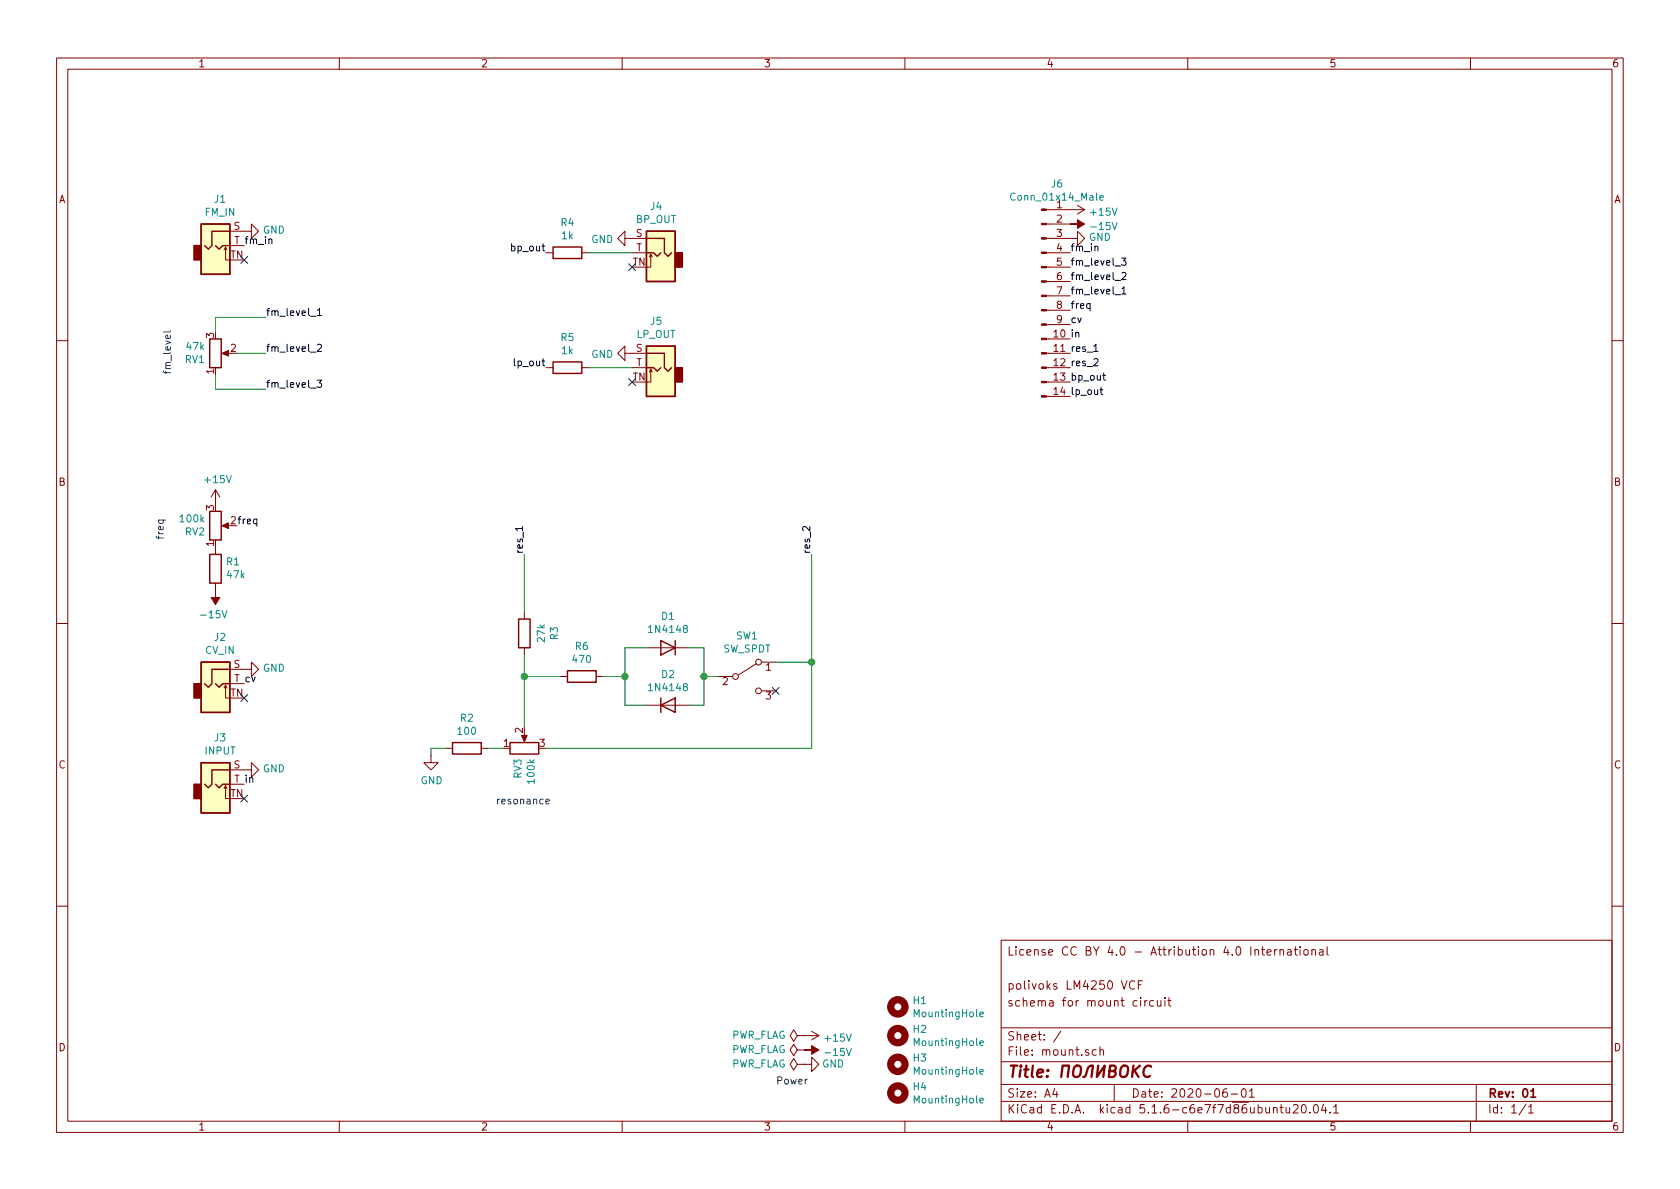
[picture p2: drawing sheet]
EESchema Schematic File Version 4
EELAYER 30 0
EELAYER END
$Descr A4 11693 8268
encoding utf-8
Sheet 1 1
Title "ПОЛИВОКС"
Date "2020-06-01"
Rev "01"
Comp ""
Comment1 "schema for mount circuit"
Comment2 "polivoks LM4250 VCF"
Comment3 ""
Comment4 "License CC BY 4.0 - Attribution 4.0 International"
$EndDescr
Text Notes 5400 7550 0    50   ~ 0
Power
$Comp
L power:+15V #PWR012
U 1 1
P 7450 1450
F 0 "#PWR012" H 7450 1300 50  0001 C CNN
F 1 "+15V" V 7465 1578 50  0000 L CNN
F 2 "" H 7450 1450 50  0001 C CNN
F 3 "" H 7450 1450 50  0001 C CNN
	1    7450 1450
	0    1    1    0   
$EndComp
$Comp
L power:-15V #PWR013
U 1 1
P 7450 1550
F 0 "#PWR013" H 7450 1650 50  0001 C CNN
F 1 "-15V" V 7465 1678 50  0000 L CNN
F 2 "" H 7450 1550 50  0001 C CNN
F 3 "" H 7450 1550 50  0001 C CNN
	1    7450 1550
	0    1    1    0   
$EndComp
$Comp
L power:GND #PWR014
U 1 1
P 7450 1650
F 0 "#PWR014" H 7450 1400 50  0001 C CNN
F 1 "GND" V 7455 1522 50  0000 R CNN
F 2 "" H 7450 1650 50  0001 C CNN
F 3 "" H 7450 1650 50  0001 C CNN
	1    7450 1650
	0    -1   -1   0   
$EndComp
$Comp
L power:PWR_FLAG #FLG01
U 1 1
P 5600 7200
F 0 "#FLG01" H 5600 7275 50  0001 C CNN
F 1 "PWR_FLAG" V 5600 7328 50  0000 L CNN
F 2 "" H 5600 7200 50  0001 C CNN
F 3 "~" H 5600 7200 50  0001 C CNN
	1    5600 7200
	0    -1   -1   0   
$EndComp
$Comp
L power:+15V #PWR09
U 1 1
P 5600 7200
F 0 "#PWR09" H 5600 7050 50  0001 C CNN
F 1 "+15V" V 5615 7328 50  0000 L CNN
F 2 "" H 5600 7200 50  0001 C CNN
F 3 "" H 5600 7200 50  0001 C CNN
	1    5600 7200
	0    1    1    0   
$EndComp
$Comp
L power:-15V #PWR010
U 1 1
P 5600 7300
F 0 "#PWR010" H 5600 7400 50  0001 C CNN
F 1 "-15V" V 5615 7428 50  0000 L CNN
F 2 "" H 5600 7300 50  0001 C CNN
F 3 "" H 5600 7300 50  0001 C CNN
	1    5600 7300
	0    1    1    0   
$EndComp
$Comp
L power:GND #PWR011
U 1 1
P 5600 7400
F 0 "#PWR011" H 5600 7150 50  0001 C CNN
F 1 "GND" V 5600 7200 50  0000 C CNN
F 2 "" H 5600 7400 50  0001 C CNN
F 3 "" H 5600 7400 50  0001 C CNN
	1    5600 7400
	0    -1   -1   0   
$EndComp
$Comp
L power:PWR_FLAG #FLG02
U 1 1
P 5600 7300
F 0 "#FLG02" H 5600 7375 50  0001 C CNN
F 1 "PWR_FLAG" V 5600 7428 50  0000 L CNN
F 2 "" H 5600 7300 50  0001 C CNN
F 3 "~" H 5600 7300 50  0001 C CNN
	1    5600 7300
	0    -1   -1   0   
$EndComp
$Comp
L power:PWR_FLAG #FLG03
U 1 1
P 5600 7400
F 0 "#FLG03" H 5600 7475 50  0001 C CNN
F 1 "PWR_FLAG" V 5600 7528 50  0000 L CNN
F 2 "" H 5600 7400 50  0001 C CNN
F 3 "~" H 5600 7400 50  0001 C CNN
	1    5600 7400
	0    -1   -1   0   
$EndComp
$Comp
L Mechanical:MountingHole H1
U 1 1
P 6250 7000
F 0 "H1" H 6350 7046 50  0000 L CNN
F 1 "MountingHole" H 6350 6955 50  0000 L CNN
F 2 "MountingHole:MountingHole_2.2mm_M2" H 6250 7000 50  0001 C CNN
F 3 "~" H 6250 7000 50  0001 C CNN
	1    6250 7000
	1    0    0    -1  
$EndComp
$Comp
L Mechanical:MountingHole H2
U 1 1
P 6250 7200
F 0 "H2" H 6350 7246 50  0000 L CNN
F 1 "MountingHole" H 6350 7155 50  0000 L CNN
F 2 "MountingHole:MountingHole_2.2mm_M2" H 6250 7200 50  0001 C CNN
F 3 "~" H 6250 7200 50  0001 C CNN
	1    6250 7200
	1    0    0    -1  
$EndComp
$Comp
L Mechanical:MountingHole H3
U 1 1
P 6250 7400
F 0 "H3" H 6350 7446 50  0000 L CNN
F 1 "MountingHole" H 6350 7355 50  0000 L CNN
F 2 "MountingHole:MountingHole_2.2mm_M2" H 6250 7400 50  0001 C CNN
F 3 "~" H 6250 7400 50  0001 C CNN
	1    6250 7400
	1    0    0    -1  
$EndComp
$Comp
L Mechanical:MountingHole H4
U 1 1
P 6250 7600
F 0 "H4" H 6350 7646 50  0000 L CNN
F 1 "MountingHole" H 6350 7555 50  0000 L CNN
F 2 "MountingHole:MountingHole_2.2mm_M2" H 6250 7600 50  0001 C CNN
F 3 "~" H 6250 7600 50  0001 C CNN
	1    6250 7600
	1    0    0    -1  
$EndComp
$Comp
L Connector:AudioJack2_SwitchT J1
U 1 1
P 1500 1700
F 0 "J1" H 1532 2025 50  0000 C CNN
F 1 "FM_IN" H 1532 1934 50  0000 C CNN
F 2 "elektrophon:Jack_3.5mm_WQP-PJ398SM_Vertical" H 1500 1700 50  0001 C CNN
F 3 "~" H 1500 1700 50  0001 C CNN
	1    1500 1700
	1    0    0    -1  
$EndComp
$Comp
L power:GND #PWR03
U 1 1
P 1700 1600
F 0 "#PWR03" H 1700 1350 50  0001 C CNN
F 1 "GND" V 1705 1472 50  0000 R CNN
F 2 "" H 1700 1600 50  0001 C CNN
F 3 "" H 1700 1600 50  0001 C CNN
	1    1700 1600
	0    -1   -1   0   
$EndComp
NoConn ~ 1700 1800
$Comp
L Device:R_POT RV1
U 1 1
P 1500 2450
F 0 "RV1" H 1430 2496 50  0000 R CNN
F 1 "47k" H 1430 2405 50  0000 R CNN
F 2 "elektrophon:Potentiometer_Alpha_RD901F-40-00D_Single_Vertical" H 1500 2450 50  0001 C CNN
F 3 "~" H 1500 2450 50  0001 C CNN
	1    1500 2450
	1    0    0    1   
$EndComp
Wire Wire Line
	1500 2700 1500 2600
Wire Wire Line
	1500 2200 1500 2300
$Comp
L Connector:AudioJack2_SwitchT J2
U 1 1
P 1500 4750
F 0 "J2" H 1532 5075 50  0000 C CNN
F 1 "CV_IN" H 1532 4984 50  0000 C CNN
F 2 "elektrophon:Jack_3.5mm_WQP-PJ398SM_Vertical" H 1500 4750 50  0001 C CNN
F 3 "~" H 1500 4750 50  0001 C CNN
	1    1500 4750
	1    0    0    -1  
$EndComp
$Comp
L power:GND #PWR04
U 1 1
P 1700 4650
F 0 "#PWR04" H 1700 4400 50  0001 C CNN
F 1 "GND" V 1705 4522 50  0000 R CNN
F 2 "" H 1700 4650 50  0001 C CNN
F 3 "" H 1700 4650 50  0001 C CNN
	1    1700 4650
	0    -1   -1   0   
$EndComp
NoConn ~ 1700 4850
$Comp
L Connector:AudioJack2_SwitchT J3
U 1 1
P 1500 5450
F 0 "J3" H 1532 5775 50  0000 C CNN
F 1 "INPUT" H 1532 5684 50  0000 C CNN
F 2 "elektrophon:Jack_3.5mm_WQP-PJ398SM_Vertical" H 1500 5450 50  0001 C CNN
F 3 "~" H 1500 5450 50  0001 C CNN
	1    1500 5450
	1    0    0    -1  
$EndComp
$Comp
L power:GND #PWR05
U 1 1
P 1700 5350
F 0 "#PWR05" H 1700 5100 50  0001 C CNN
F 1 "GND" V 1705 5222 50  0000 R CNN
F 2 "" H 1700 5350 50  0001 C CNN
F 3 "" H 1700 5350 50  0001 C CNN
	1    1700 5350
	0    -1   -1   0   
$EndComp
NoConn ~ 1700 5550
$Comp
L Device:R_POT RV3
U 1 1
P 3650 5200
F 0 "RV3" H 3581 5246 50  0000 R CNN
F 1 "100k" H 3581 5155 50  0000 R CNN
F 2 "elektrophon:Potentiometer_Alpha_RD901F-40-00D_Single_Vertical" H 3650 5200 50  0001 C CNN
F 3 "~" H 3650 5200 50  0001 C CNN
	1    3650 5200
	0    1    -1   0   
$EndComp
$Comp
L Device:R R5
U 1 1
P 3950 2550
F 0 "R5" V 4157 2550 50  0000 C CNN
F 1 "1k" V 4066 2550 50  0000 C CNN
F 2 "Resistor_THT:R_Axial_DIN0207_L6.3mm_D2.5mm_P10.16mm_Horizontal" V 3880 2550 50  0001 C CNN
F 3 "~" H 3950 2550 50  0001 C CNN
	1    3950 2550
	0    -1   -1   0   
$EndComp
$Comp
L Connector:AudioJack2_SwitchT J5
U 1 1
P 4600 2550
F 0 "J5" H 4632 2875 50  0000 C CNN
F 1 "LP_OUT" H 4632 2784 50  0000 C CNN
F 2 "elektrophon:Jack_3.5mm_WQP-PJ398SM_Vertical" H 4600 2550 50  0001 C CNN
F 3 "~" H 4600 2550 50  0001 C CNN
	1    4600 2550
	-1   0    0    -1  
$EndComp
NoConn ~ 4400 2650
$Comp
L power:GND #PWR08
U 1 1
P 4400 2450
F 0 "#PWR08" H 4400 2200 50  0001 C CNN
F 1 "GND" V 4405 2322 50  0000 R CNN
F 2 "" H 4400 2450 50  0001 C CNN
F 3 "" H 4400 2450 50  0001 C CNN
	1    4400 2450
	0    1    1    0   
$EndComp
Wire Wire Line
	4100 2550 4400 2550
$Comp
L Diode:1N4148 D2
U 1 1
P 4650 4900
F 0 "D2" H 4650 5116 50  0000 C CNN
F 1 "1N4148" H 4650 5025 50  0000 C CNN
F 2 "Diode_THT:D_DO-35_SOD27_P7.62mm_Horizontal" H 4650 4725 50  0001 C CNN
F 3 "https://assets.nexperia.com/documents/data-sheet/1N4148_1N4448.pdf" H 4650 4900 50  0001 C CNN
	1    4650 4900
	1    0    0    -1  
$EndComp
$Comp
L Diode:1N4148 D1
U 1 1
P 4650 4500
F 0 "D1" H 4650 4284 50  0000 C CNN
F 1 "1N4148" H 4650 4375 50  0000 C CNN
F 2 "Diode_THT:D_DO-35_SOD27_P7.62mm_Horizontal" H 4650 4325 50  0001 C CNN
F 3 "https://assets.nexperia.com/documents/data-sheet/1N4148_1N4448.pdf" H 4650 4500 50  0001 C CNN
	1    4650 4500
	-1   0    0    1   
$EndComp
$Comp
L Switch:SW_SPDT SW1
U 1 1
P 5200 4700
F 0 "SW1" H 5200 4985 50  0000 C CNN
F 1 "SW_SPDT" H 5200 4894 50  0000 C CNN
F 2 "elektrophon:SPDT_KIT" H 5200 4700 50  0001 C CNN
F 3 "~" H 5200 4700 50  0001 C CNN
	1    5200 4700
	1    0    0    -1  
$EndComp
Wire Wire Line
	4800 4500 4900 4500
Wire Wire Line
	4900 4900 4800 4900
Wire Wire Line
	4900 4500 4900 4700
Wire Wire Line
	5000 4700 4900 4700
Connection ~ 4900 4700
Wire Wire Line
	4900 4700 4900 4900
Wire Wire Line
	5400 4600 5650 4600
NoConn ~ 5400 4800
Wire Wire Line
	5650 5200 5650 4600
$Comp
L Device:R R2
U 1 1
P 3250 5200
F 0 "R2" V 3457 5200 50  0000 C CNN
F 1 "100" V 3366 5200 50  0000 C CNN
F 2 "Resistor_THT:R_Axial_DIN0207_L6.3mm_D2.5mm_P10.16mm_Horizontal" V 3180 5200 50  0001 C CNN
F 3 "~" H 3250 5200 50  0001 C CNN
	1    3250 5200
	0    -1   -1   0   
$EndComp
$Comp
L power:GND #PWR06
U 1 1
P 3000 5250
F 0 "#PWR06" H 3000 5000 50  0001 C CNN
F 1 "GND" H 3005 5077 50  0000 C CNN
F 2 "" H 3000 5250 50  0001 C CNN
F 3 "" H 3000 5250 50  0001 C CNN
	1    3000 5250
	1    0    0    -1  
$EndComp
Wire Wire Line
	3100 5200 3000 5200
Wire Wire Line
	3000 5200 3000 5250
Wire Wire Line
	3500 5200 3400 5200
$Comp
L Device:R R6
U 1 1
P 4050 4700
F 0 "R6" V 4257 4700 50  0000 C CNN
F 1 "470" V 4166 4700 50  0000 C CNN
F 2 "Resistor_THT:R_Axial_DIN0207_L6.3mm_D2.5mm_P10.16mm_Horizontal" V 3980 4700 50  0001 C CNN
F 3 "~" H 4050 4700 50  0001 C CNN
	1    4050 4700
	0    -1   -1   0   
$EndComp
Wire Wire Line
	4500 4500 4350 4500
Wire Wire Line
	4350 4500 4350 4700
Wire Wire Line
	4500 4900 4350 4900
Wire Wire Line
	4350 4900 4350 4700
Connection ~ 4350 4700
Wire Wire Line
	4200 4700 4350 4700
Wire Wire Line
	3800 5200 5650 5200
Wire Wire Line
	3650 5050 3650 4700
Wire Wire Line
	3650 4700 3900 4700
$Comp
L Device:R R3
U 1 1
P 3650 4400
F 0 "R3" V 3857 4400 50  0000 C CNN
F 1 "27k" V 3766 4400 50  0000 C CNN
F 2 "Resistor_THT:R_Axial_DIN0207_L6.3mm_D2.5mm_P10.16mm_Horizontal" V 3580 4400 50  0001 C CNN
F 3 "~" H 3650 4400 50  0001 C CNN
	1    3650 4400
	1    0    0    -1  
$EndComp
Wire Wire Line
	3650 4550 3650 4700
Connection ~ 3650 4700
$Comp
L Device:R_POT RV2
U 1 1
P 1500 3650
F 0 "RV2" H 1431 3696 50  0000 R CNN
F 1 "100k" H 1431 3605 50  0000 R CNN
F 2 "elektrophon:Potentiometer_Alpha_RD901F-40-00D_Single_Vertical" H 1500 3650 50  0001 C CNN
F 3 "~" H 1500 3650 50  0001 C CNN
	1    1500 3650
	1    0    0    -1  
$EndComp
$Comp
L Device:R R1
U 1 1
P 1500 3950
F 0 "R1" H 1430 3904 50  0000 R CNN
F 1 "47k" H 1430 3995 50  0000 R CNN
F 2 "Resistor_THT:R_Axial_DIN0207_L6.3mm_D2.5mm_P10.16mm_Horizontal" V 1430 3950 50  0001 C CNN
F 3 "~" H 1500 3950 50  0001 C CNN
	1    1500 3950
	-1   0    0    1   
$EndComp
$Comp
L power:-15V #PWR02
U 1 1
P 1500 4100
F 0 "#PWR02" H 1500 4200 50  0001 C CNN
F 1 "-15V" H 1515 4273 50  0000 C CNN
F 2 "" H 1500 4100 50  0001 C CNN
F 3 "" H 1500 4100 50  0001 C CNN
	1    1500 4100
	-1   0    0    1   
$EndComp
$Comp
L power:+15V #PWR01
U 1 1
P 1500 3500
F 0 "#PWR01" H 1500 3350 50  0001 C CNN
F 1 "+15V" H 1515 3673 50  0000 C CNN
F 2 "" H 1500 3500 50  0001 C CNN
F 3 "" H 1500 3500 50  0001 C CNN
	1    1500 3500
	1    0    0    -1  
$EndComp
$Comp
L Device:R R4
U 1 1
P 3950 1750
F 0 "R4" V 4157 1750 50  0000 C CNN
F 1 "1k" V 4066 1750 50  0000 C CNN
F 2 "Resistor_THT:R_Axial_DIN0207_L6.3mm_D2.5mm_P10.16mm_Horizontal" V 3880 1750 50  0001 C CNN
F 3 "~" H 3950 1750 50  0001 C CNN
	1    3950 1750
	0    -1   -1   0   
$EndComp
$Comp
L Connector:AudioJack2_SwitchT J4
U 1 1
P 4600 1750
F 0 "J4" H 4632 2075 50  0000 C CNN
F 1 "BP_OUT" H 4632 1984 50  0000 C CNN
F 2 "elektrophon:Jack_3.5mm_WQP-PJ398SM_Vertical" H 4600 1750 50  0001 C CNN
F 3 "~" H 4600 1750 50  0001 C CNN
	1    4600 1750
	-1   0    0    -1  
$EndComp
NoConn ~ 4400 1850
$Comp
L power:GND #PWR07
U 1 1
P 4400 1650
F 0 "#PWR07" H 4400 1400 50  0001 C CNN
F 1 "GND" V 4405 1522 50  0000 R CNN
F 2 "" H 4400 1650 50  0001 C CNN
F 3 "" H 4400 1650 50  0001 C CNN
	1    4400 1650
	0    1    1    0   
$EndComp
Wire Wire Line
	4100 1750 4400 1750
Text Notes 1150 3750 1    50   ~ 0
freq
Text Notes 1200 2600 1    50   ~ 0
fm_level
Text Notes 3450 5600 0    50   ~ 0
resonance
Text Label 1650 3650 0    50   ~ 0
freq
Text Label 1700 4750 0    50   ~ 0
cv
Text Label 1700 5450 0    50   ~ 0
in
Text Label 1700 1700 0    50   ~ 0
fm_in
Text Label 1850 2200 0    50   ~ 0
fm_level_1
Text Label 1850 2450 0    50   ~ 0
fm_level_2
Text Label 1850 2700 0    50   ~ 0
fm_level_3
Wire Wire Line
	1850 2700 1500 2700
Wire Wire Line
	1650 2450 1850 2450
Wire Wire Line
	1850 2200 1500 2200
Text Label 3650 3850 1    50   ~ 0
res_1
Text Label 5650 3850 1    50   ~ 0
res_2
Wire Wire Line
	5650 3850 5650 4600
Connection ~ 5650 4600
Wire Wire Line
	3650 3850 3650 4250
Text Label 3800 1750 2    50   ~ 0
bp_out
Text Label 3800 2550 2    50   ~ 0
lp_out
$Comp
L Connector:Conn_01x14_Male J6
U 1 1
P 7250 2050
F 0 "J6" H 7358 2831 50  0000 C CNN
F 1 "Conn_01x14_Male" H 7358 2740 50  0000 C CNN
F 2 "Connector_PinHeader_2.54mm:PinHeader_1x14_P2.54mm_Vertical" H 7250 2050 50  0001 C CNN
F 3 "~" H 7250 2050 50  0001 C CNN
	1    7250 2050
	1    0    0    -1  
$EndComp
Text Label 7450 1750 0    50   ~ 0
fm_in
Text Label 7450 2050 0    50   ~ 0
fm_level_1
Text Label 7450 1950 0    50   ~ 0
fm_level_2
Text Label 7450 1850 0    50   ~ 0
fm_level_3
Text Label 7450 2150 0    50   ~ 0
freq
Text Label 7450 2250 0    50   ~ 0
cv
Text Label 7450 2350 0    50   ~ 0
in
Text Label 7450 2450 0    50   ~ 0
res_1
Text Label 7450 2550 0    50   ~ 0
res_2
Text Label 7450 2650 0    50   ~ 0
bp_out
Text Label 7450 2750 0    50   ~ 0
lp_out
$EndSCHEMATC
